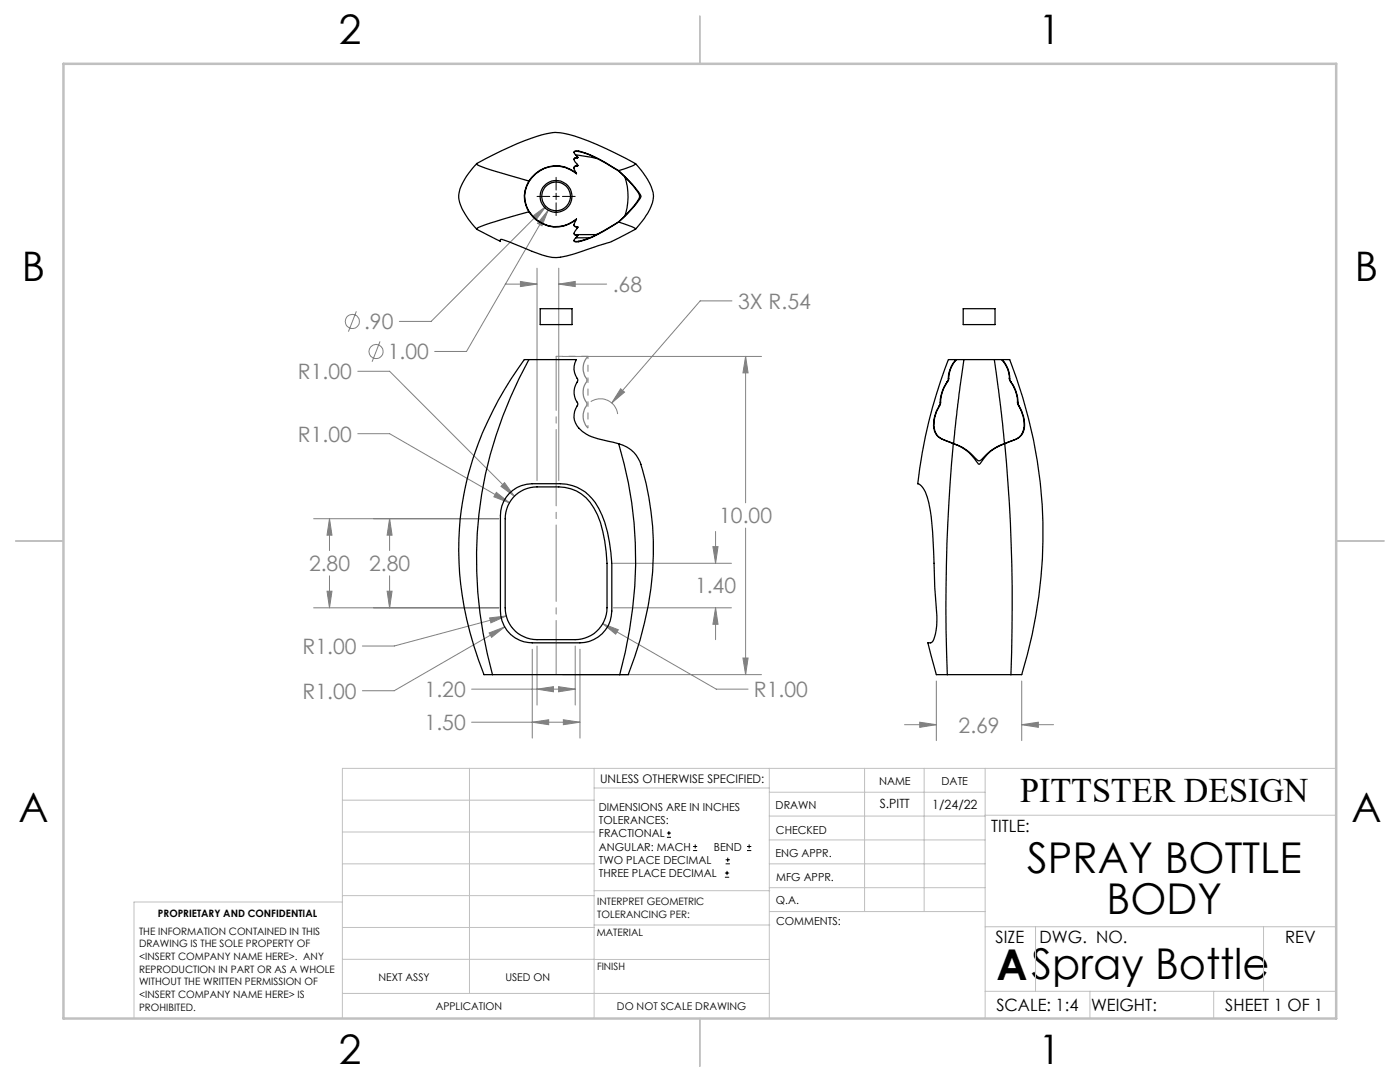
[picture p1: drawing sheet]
<svg xmlns="http://www.w3.org/2000/svg" width="279mm" height="216mm" viewBox="0 0 279 216" stroke-linecap="round" stroke-linejoin="round" font-family="sans-serif">
<g fill="none" stroke="#808080" stroke-width=".2">
<path d="M100.8 56.7h6.4M103.9 56.2l3.3 .5-3.3 .5zM106.3 43.2l2.6-2-1.9 2.7zM107.2 53.5v42.4M108.9 41.2l-22.9 22.9h-6.3M109.4 41.9l-1.2 3.1-.9-.4zM109.4 41.9l-16.3 28.2h-6.4M111.5 56.7l3.3-.5v1zM111.5 53.5v42.4M111.5 56.7h9.6M71.1 62.1l-1.6 4.1M71.4 74.1h6.4l24.9 24.9"/>
<path d="M75.8 68.1l-1.5 4.1M112.3 71.1h39.7M123.9 77.6l.7 .6-2.5 2.2zM146.1 60h-6.4l-17.6 20.4M148.8 71.1l.5 3.3h-1zM148.8 71.1v29.2M71.4 86.5h6.4l23.9 13.8M99.1 98.2l2.6 2.1-3.1-1.2zM100.7 96.3l2 2.7-2.7-2zM117.9 80.2a3.5 3.5 0 0 1 5.4 2.4M62.6 103.5h37M65.3 118h1l-.5 3.3z"/>
<path d="M65.8 103.5l.5 3.3h-1zM65.8 103.5v6.4M65.8 114.9v6.4M77.3 118h.9l-.4 3.3zM77.8 103.5l.4 3.3h-.9zM77.8 103.5v6.4M77.8 114.9v6.4M122.4 112.4h23.6M142.3 109.1h1l-.5 3.3zM142.8 106v6.4M148.8 105.4v29.2M62.6 121.3h37"/>
<path d="M94.1 137.5h20.7M97.6 126.3l3.1-1.2-2.6 2.1zM97.7 123.3l3.3-.4-3 1.4zM100.7 125.1l-22 12.7h-6.4M101 122.9l-22.3 6h-6.4M106.2 129.5v17.8M107.2 137.5l3.3-.5v1zM107.2 128.9v11.8M111.5 137l3.3 .5-3.3 .5zM112.3 134.6h39.7M114.8 128.9v11.8M115.7 129.5v17.8"/>
<path d="M120.3 124.5l3.1 1.2-.5 .8zM120.3 124.5l22.6 13h6.4M122.4 121.3h23.6M142.8 121.3l.5 3.3h-1zM142.8 121.3v6.3M148.3 131.3h1l-.5 3.3zM186.9 135.9v11.9M203.9 135.9v11.9M94.1 144.1h21.6M106.2 144.1l3.3-.5v1zM112.4 143.6l3.3 .5-3.3 .5zM180.5 144.6h6.4"/>
<path d="M183.6 144.1l3.3 .5-3.3 .5zM203.9 144.6l3.3-.5v1zM203.9 144.6h6.4"/>
<circle cx="70.3" cy="64.1" r="1.4"/>
<circle cx="75" cy="70.1" r="1.4"/>
</g>
<g fill="none" stroke="#000" stroke-width=".2">
<path d="M107.2 39.2h2.5M110.3 39.2h1.3M111 35.4v2.5M111 38.6v1.2M112.3 39.2h2.5M111 40.5v2.5M133.1 167.1h.8M133.1 166.2h.8M133.5 165.8v.9M138.3 169.7h.8M138.3 168.9h.8M138.7 168.5v.8"/>
<path d="M144.7 175h.8M144.7 174.2h.8M144.8 172.4h.9M144.8 171.6h.9M145.1 173.8v.8M145.2 171.1v.9M149.1 169.7h.8M149.1 168.9h.8M149.5 168.5v.8"/>
</g>
<path d="M117.3 71.1a3.6 3.6 0 0 0-.2 4.7v.2a3.9 3.9 0 0 0 0 4.5v.3a3.6 3.6 0 0 0 .2 4.6" fill="none" stroke="#808080" stroke-width=".25"/>
<g fill="none" stroke="#c0c0c0" stroke-width=".2">
<path d="M68.3 159.7h50.3M93.7 153.3v44.9M118.6 153.3v49.9M118.6 157.2h34.9M153.5 153.3v49.9M153.5 158.1h43.1M172.5 153.3v28.6M184.4 153.3v28.6M196.6 153.3v49.9M266.7 153.3h-198.4v49.9M68.3 178.7h50.3M68.3 172.4h50.3"/>
<path d="M68.3 166h50.3M68.3 180h-41.6v23.2M118.6 177.7h35M153.5 167.6h43.1M153.5 162.8h43.1M153.5 172.4h43.1M153.5 177.1h43.1M196.6 162.7h70.1M68.3 198.2h85.2M68.3 191.4l85.2 .1M68.3 185.1h50.3M118.6 184.6h35"/>
<path d="M153.6 181.9h43M196.6 197.8h70.1M196.6 184.9h70.1M206.7 184.9v12.9M217.5 197.8v5.4M242.2 197.8v5.4M252.2 184.9v12.9"/>
</g>
<path d="M139.7 3.2v9.5M3.1 107.9h9.6M266.7 107.9h9.5M139.7 203.2v9.6" fill="none" stroke="#c0c0c0" stroke-width=".25"/>
<path d="M12.7 12.7h254v190.5h-254z" fill="none" stroke="#c0c0c0" stroke-width=".5"/>
<path d="M111 134.6v-63.5" fill="none" stroke="#808080" stroke-width=".2" stroke-dasharray="15.2 1.3 1.3 1.3" stroke-dashoffset="4.4"/>
<path d="M111 71.1h6.3" fill="none" stroke="#808080" stroke-width=".2" stroke-dasharray="15.2 1.3 1.3 1.3" stroke-dashoffset="14"/>
<path d="M117.3 71.1v4.8M117.3 75.9v4.7M117.3 80.6v4.8" fill="none" stroke="#808080" stroke-width=".2" stroke-dasharray="15.2 1.3 1.3 1.3" stroke-dashoffset="14.8"/>
<path d="M148.8 71.1l.5 3.3h-1zM148.3 131.3h1l-.5 3.3zM77.8 103.5l.4 3.3h-.9zM77.3 118h.9l-.4 3.3zM100.7 96.3l-.7 .7 2.7 2zM111.5 56.7l3.3-.5v1zM103.9 56.2l3.3 .5-3.3 .5zM142.8 121.3l.5 3.3h-1zM142.3 109.1h1l-.5 3.3zM120.3 124.5l2.6 2 .5-.8zM107.2 137.5l3.3-.5v1zM111.5 137l3.3 .5-3.3 .5zM112.4 143.6l3.3 .5-3.3 .5zM106.2 144.1l3.3-.5v1zM97.6 126.3l.5 .9 2.6-2.1zM97.7 123.3l.3 1 3-1.4zM65.8 103.5l.5 3.3h-1zM65.3 118h1l-.5 3.3zM99.1 98.2l-.5 .9 3.1 1.2zM123.9 77.6l-1.8 2.8 2.5-2.2zM183.6 144.1l3.3 .5-3.3 .5zM203.9 144.6l3.3-.5v1zM106.3 43.2l.7 .7 1.9-2.7zM109.4 41.9l-2.1 2.7 .9 .4z" fill="#808080"/>
<g fill="none" stroke="#000" stroke-width=".25">
<path d="M95.2 32.6v.3a53.9 53.9 0 0 0 8.4 2.7l2 .5M105.6 36.1a5.6 5.6 0 0 0 0 6.2M114.9 30.9l4.3 .7M115 34.6a6.3 6.3 0 0 0-9.4 1.5M115 34.6v.1a6.2 6.2 0 0 0-7-.8 6.2 6.2 0 0 0-3.2 6.2 6.3 6.3 0 0 0 10.2 3.6v.1M115.2 31.4l-.6 .2a2.05 2.05 0 0 0 .7 1.4l-.1 .1M115.2 33.1h-.4a.5 .5 0 0 0-.2 .7l.4 .8M115.2 31.5l-.5 .1-.2 .3M115.2 33.1l-.4 .1-.3 .3M115.2 31.4v.1M115.2 33.1h.1M115.3 33l-.1 .1"/>
<path d="M115.3 31.4l-.1 .1M115.5 30.2a24.9 24.9 0 0 1 8 3.8M115.5 30.2h-.8l-.2 .1 .8 1.1h-.1M115.5 30.2h-.8l-.2 .2M115.5 30.2a23.3 23.3 0 0 1 8.5 4.4 12.8 12.8 0 0 1 3.6 4.5v.1a15.9 15.9 0 0 1-7.2 6.9l-2.9 1.4-2 .7M115.5 30.2h.1M123.5 34l2.6-.8 .8-.5a58 58 0 0 0-14.4-6.1 9.2 9.2 0 0 0-5.4 .6 73.7 73.7 0 0 0-12 5.4 11.6 11.6 0 0 0-3.6 6.3 8 8 0 0 0 2 4.8l1.6 2.1 4.8 2.4v-.4a13.7 13.7 0 0 1 4.1 1.4l1.1 .5a12.5 12.5 0 0 0 6.7 1.6l2.5-.5 7.3-2.4 5.3-2.7-.8-.5-2.6-.9M123.5 34a19.8 19.8 0 0 1 4.4 5.2 14.8 14.8 0 0 1-3.6 4.3l-.8 .8M124.7 35.3a11.9 11.9 0 0 1 0 7.7M126.9 32.7l1.5 1.9a10.4 10.4 0 0 1 2 4.6 11.7 11.7 0 0 1-3.5 6.5M105.6 42.3l-2 .5a43.4 43.4 0 0 0-8.5 2.8l.1 .2M105.6 42.3a6.3 6.3 0 0 0 9.4 1.5"/>
<path d="M114.5 44.8v.1a.5 .5 0 0 0 .7 .3M114.6 47.9l.3 .3h.6M114.6 46.5l.1 .3h.5M114.8 46.8h4.3M115 47.4h2.7M115 43.8l-.1 .2a.87 .87 0 0 0-.1 1.3h.4M115.2 45.3l.1 .1-.7 1.1 .1 .3 .5 .2M115.2 47h.1l-.6 .7-.2 .4 .4 .2 .6-.1M115.2 46.8l.1 .2M115.2 45.2l.1 .2M115.2 45.2v.1M115.2 46.8v.2"/>
<path d="M115.5 48.2h.1M119.2 46.7l-.3 .1M123.5 44.3a27 27 0 0 1-8 3.9M105.6 71.8h-.9a62.6 62.6 0 0 0-13.2 38.1 66.2 66.2 0 0 0 5.1 24.7h1.7M105.6 71.8h9.4a3.9 3.9 0 0 0 .3 4 4.1 4.1 0 0 0 0 4.6v.2a3.9 3.9 0 0 0 .9 5.5 11.3 11.3 0 0 0 5.2 2l2.1 .4M105.6 71.8a81.9 81.9 0 0 0-7.3 62.8M107.8 61.6h6.4v3.2h-6.4zM189 76.2l-.9 1.7-.4 1.3-.1 1.1M189 76.2h.1M189.1 76.2l-.9 1.7-.4 1.3-.1 1.1M189.3 71.8a98.1 98.1 0 0 0-6.1 24.7 3.5 3.5 0 0 1 1.8 2.6 43.4 43.4 0 0 1 1.3 11.2l.2 6.9a42.1 42.1 0 0 1 .4 7.6l-.2 1.7a2.28 2.28 0 0 1-1 1.8h-.5l1.7 6.3h2.2M189.3 75.5l-.3 .7"/>
<path d="M189.3 75.5h.1M189.3 71.8h1.5M189.3 75.5l-.2 .7M190.8 71.8a5.9 5.9 0 0 0-1.5 3.7M190.8 71.8h.1a5.6 5.6 0 0 0-1.6 3.7M190.9 71.8h1.5M192.2 61.6h6.4v3.2h-6.4zM192.4 71.8l-1.3 8.9-.8 7.8M192.4 71.8h6M198.4 71.8l1.3 9.4 .8 7.3M198.4 71.8h1.5M200 71.8h1.5a93.9 93.9 0 0 1 2.4 62.8h-2.1"/>
<path d="M200 71.8a5.5 5.5 0 0 1 1.5 3.7M200 71.8h-.1a5.8 5.8 0 0 1 1.5 3.7M201.4 75.5l.3 .7M201.4 75.5h.1M201.5 75.5l.3 .7M201.7 76.2a7 7 0 0 1 1.4 4.1M201.7 76.2h.1M201.8 76.2a7 7 0 0 1 1.3 4.1M101.6 98.5a6.3 6.3 0 0 1 4.6-2h4a9.2 9.2 0 0 1 10 6.3 31.1 31.1 0 0 1 1.9 12v4.7a8.8 8.8 0 0 1-1.3 6.2 6.4 6.4 0 0 1-5.1 2.6h-8a6.7 6.7 0 0 1-7.5-4.4l-.3-2v-19a6.3 6.3 0 0 1 1.7-4.4zM102.9 98.8l1.7-1.1 1.9-.5a22.7 22.7 0 0 1 7.4 .3 8.5 8.5 0 0 1 5.3 5.2 28.1 28.1 0 0 1 1.9 9.7v8.9a6.4 6.4 0 0 1-6.3 6.3h-7.6a6.3 6.3 0 0 1-6.4-6.3v-17.8a6.3 6.3 0 0 1 2.1-4.7zM123.5 88.5a82.4 82.4 0 0 1 .2 46.1M123.5 88.5a6.2 6.2 0 0 1 4.4 4.1"/>
<path d="M127.9 92.6a60.2 60.2 0 0 1-.2 35.1l-2.3 6.9h-1.7M186.4 85.4a2.73 2.73 0 0 0 2 2.4l1.9 .7M186.4 85.4h.1M186.4 85.4a2.98 2.98 0 0 0 2.7 2.6l1.2 .5M187.4 81a6.7 6.7 0 0 0-1 4.4M187.4 81h.1M187.5 81a6.7 6.7 0 0 0-1.1 4.4M187.6 80.3l-.2 .7M187.6 80.3h.1M187.7 80.3l-.2 .7M190.3 88.5a346 346 0 0 0-1.2 46.1M190.3 88.5a10.5 10.5 0 0 1 5.1 4.1 9.5 9.5 0 0 1 5.1-4.1"/>
<path d="M190.3 88.5a10.6 10.6 0 0 1 4.8 3.3l.3 .2 .2-.1a11.1 11.1 0 0 1 4.9-3.4M200.5 88.5a353.1 353.1 0 0 1 1.3 46.1M203.1 80.3l.2 .7M203.1 80.3h.1M203.1 80.3l.3 .7M203.3 81a7.1 7.1 0 0 1 1.1 4.4M203.3 81h.1M203.4 81a7.1 7.1 0 0 1 1 4.4M204.4 85.4a2.91 2.91 0 0 1-2.4 2.5l-1.5 .6M204.4 85.4h.1M204.4 85.4a2.88 2.88 0 0 1-2.3 2.5l-1.6 .6M98.3 134.6h25.4"/>
<path d="M189.1 134.6h12.7"/>
<circle cx="111" cy="39.2" r="2.86"/>
<circle cx="111" cy="39.2" r="3.2"/>
</g>
<g font-size="8.5">
<text x="205" y="174.2">SPRAY BOTTLE</text>
<text x="220.9" y="182.3">BODY</text>
<text x="198.9" y="195.5">ASpray Bottle</text>
</g>
<g font-size="8.1">
<text x="67.6" y="8.9">2</text>
<text x="207.3" y="8.9">1</text>
<text x="4.4" y="56.1">B</text>
<text x="270.4" y="56.1">B</text>
<text x="3.7" y="164.1">A</text>
<text x="269.7" y="164.1">A</text>
<text x="67.6" y="212.4">2</text>
<text x="207.3" y="212.4">1</text>
</g>
<text font-size="6.9" x="203.6" y="160.1">PITTSTER DESIGN</text>
<g font-size="4.2" fill="#808080">
<text x="122.3" y="58.3">.68</text>
<text x="72.7" y="65.7">.90</text>
<text x="147.3" y="61.6">3X R.54</text>
<text x="77.4" y="71.7">1.00</text>
<text x="59.5" y="75.7">R1.00</text>
<text x="59.5" y="88.1">R1.00</text>
<text x="143.5" y="104.4">10.00</text>
<text x="61.7" y="114">2.80</text>
<text x="73.7" y="114">2.80</text>
<text x="138.7" y="118.4">1.40</text>
<text x="60.4" y="130.5">R1.00</text>
<text x="60.4" y="139.4">R1.00</text>
<text x="84.7" y="139.1">1.20</text>
<text x="150.5" y="139.1">R1.00</text>
<text x="84.7" y="145.7">1.50</text>
<text x="191.3" y="146.2">2.69</text>
</g>
<g font-size="3.4">
<text x="197.8" y="166">TITLE:</text>
<text x="198.7" y="188.1">SIZE</text>
<text x="207.5" y="188.1">DWG. NO.</text>
<text x="256.5" y="188.2">REV</text>
<text x="198.8" y="201.7">SCALE: 1:4</text>
<text x="217.7" y="201.8">WEIGHT:</text>
<text x="244.5" y="201.7">SHEET 1 OF 1</text>
</g>
<g font-size="2.5">
<text x="175.6" y="161.3">S.PITT</text>
<text x="186.1" y="161.4">1/24/22</text>
</g>
<text font-size="2.4" x="119.8" y="156.2">UNLESS OTHERWISE SPECIFIED:</text>
<g font-size="2.2">
<text x="119.5" y="161.8">DIMENSIONS ARE IN INCHES</text>
<text x="154.8" y="161.4">DRAWN</text>
<text x="175.4" y="156.6">NAME</text>
<text x="187.9" y="156.7">DATE</text>
<text x="119.5" y="164.4">TOLERANCES:</text>
<text x="119.5" y="167.1">FRACTIONAL</text>
<text x="154.9" y="166.3">CHECKED</text>
<text x="119.5" y="169.7">ANGULAR: MACH</text>
<text x="119.5" y="172.4">TWO PLACE DECIMAL</text>
<text x="142.5" y="169.7">BEND</text>
<text x="154.8" y="171">ENG APPR.</text>
<text x="119.5" y="175">THREE PLACE DECIMAL</text>
<text x="154.9" y="175.7">MFG APPR.</text>
<text x="154.9" y="180.4">Q.A.</text>
<text x="154.9" y="184.6">COMMENTS:</text>
</g>
<g font-size="2.1">
<text x="75.5" y="195.7">NEXT ASSY</text>
<text x="100.9" y="195.7">USED ON</text>
<text x="86.9" y="201.5">APPLICATION</text>
<text x="123.1" y="201.6">DO NOT SCALE DRAWING</text>
</g>
<g font-size="2">
<text x="31.5" y="182.9">PROPRIETARY AND CONFIDENTIAL</text>
<text x="119.2" y="180.6">INTERPRET GEOMETRIC</text>
<text x="119.2" y="183.1">TOLERANCING PER:</text>
<text x="27.8" y="186.5">THE INFORMATION CONTAINED IN THIS</text>
<text x="27.8" y="189">DRAWING IS THE SOLE PROPERTY OF</text>
<text x="27.8" y="191.6">&lt;INSERT COMPANY NAME HERE&gt;. ANY</text>
<text x="119.1" y="186.7">MATERIAL</text>
<text x="27.8" y="194.1">REPRODUCTION IN PART OR AS A WHOLE</text>
<text x="27.8" y="196.6">WITHOUT THE WRITTEN PERMISSION OF</text>
<text x="119.1" y="193.5">FINISH</text>
<text x="27.8" y="199.1">&lt;INSERT COMPANY NAME HERE&gt; IS</text>
<text x="27.8" y="201.7">PROHIBITED.</text>
</g>
</svg>
